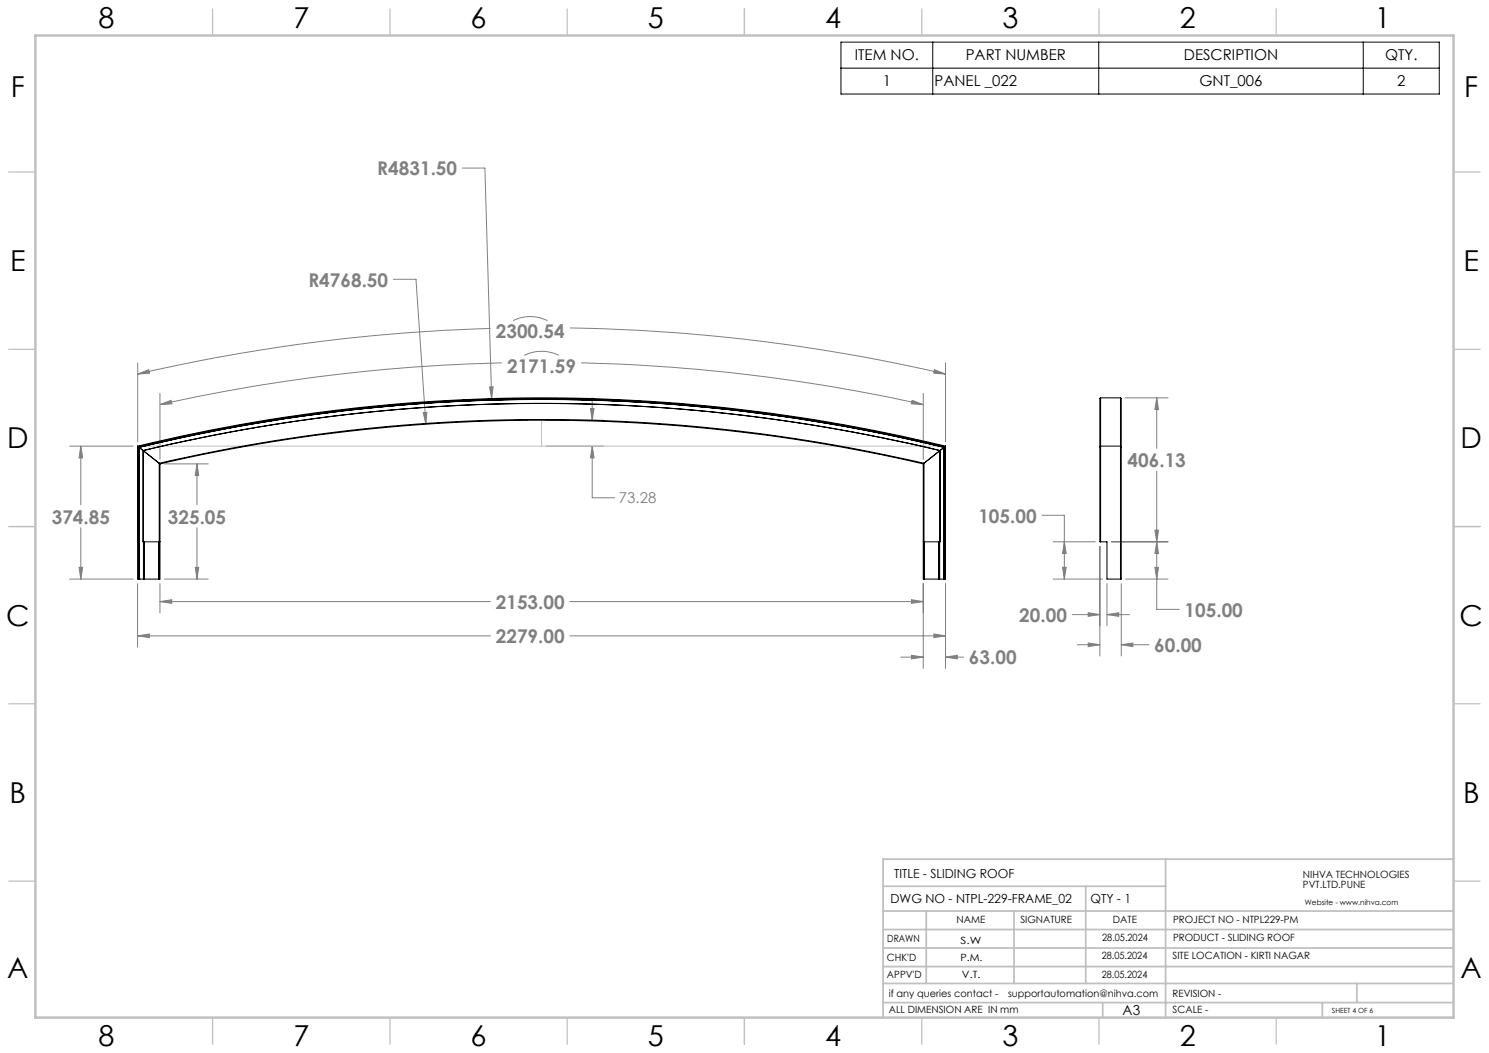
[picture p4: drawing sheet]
<svg xmlns="http://www.w3.org/2000/svg" width="420mm" height="297mm" viewBox="0 0 420 297" stroke-linecap="round" stroke-linejoin="round" font-family="sans-serif">
<g fill="none" stroke="#808080" stroke-width=".28">
<path d="M130.4 47.4h6.4l1.9 65M111 78.8h6.3l2.8 40.8M138.4 92.6a502 502 0 0 0-99.6 12.9M144.7 90.4a10.7 10.7 0 0 1 9.7 0M160.8 92.5a502.2 502.2 0 0 1 105.9 13M38.8 105.5l3.1-1.2 .3 1zM38.8 102.3v22.3M45.1 114.1l3.1-1.2 .3 1zM45.1 110.9v18.7M119.4 116.4l1-.1-.3 3.3zM138.1 109.1h1l-.4 3.3zM141.5 102.3a496.2 496.2 0 0 0-96.4 11.8"/>
<path d="M147.9 100.2a11 11 0 0 1 9.7 0M154 118.5h16.2M163.9 102.3a496.9 496.9 0 0 1 96.5 11.8M166.5 115.2h1.1l-.6 3.3zM167 112.2v6.3M257.3 112.9l3.1 1.2-3.3-.2zM260.4 110.9v18.7M263.6 104.3l3.1 1.2-3.3-.2zM266.7 102.3v22.3M317.3 112.2h12.2M326.3 112.2l.5 3.3h-1zM326.3 112.2v14.3"/>
<path d="M19.6 125.8h18M22.8 125.8l.5 3.3h-1zM22.8 125.8v16.6M46.4 130.8h12.3M55.6 130.8l.5 3.3h-1zM55.6 130.8v11.6M154 125.8h16.2M167 125.8l.6 3.3h-1.1zM167 125.8v14.6h6.4M326.3 132.9v39h6.3M22.8 148.8v14.5M55.6 148.8v14.5"/>
<path d="M293.9 145.3h6.3v18M297 152.8h12M300.2 152.8l.5 3.3h-1zM310.2 154.1v30.9M313.5 152.8h16M325.8 149.5h1l-.5 3.3zM326.3 152.8l.5 3.3h-1zM19.6 163.3h17.9M22.3 160h1l-.5 3.3zM38.8 179.3l3.3-.5v1zM38.8 164.6v17.9M38.8 179.3h99.6"/>
<path d="M45.1 169.7l3.3-.5v1zM45.1 164.6v8.3M45.1 169.7h93.3M46.4 163.3h12.3M55.1 160h1l-.5 3.3zM160.8 179.3h105.9M160.8 169.7h99.6M257.1 169.2l3.3 .5-3.3 .5zM260.4 164.6v23.9M263.4 178.8l3.3 .5-3.3 .5zM266.7 164.6v23.9M297 163.3h14"/>
<path d="M299.7 160h1l-.5 3.3zM302.4 173.4h7.8M307 172.8l3.2 .6-3.2 .4zM312.2 173.4l3.4-.6v1zM312.2 164.6v11.9M312.2 173.4h6.4M316.3 164.6v20.4M317.5 163.3h12M325.8 160h1l-.5 3.3zM254.1 185.3h6.3M257.1 184.8l3.3 .5-3.3 .5zM266.7 185.3l3.3-.5v1z"/>
<path d="M266.7 185.3h5.1M303.9 181.9h6.3M307 181.4l3.2 .5-3.2 .5zM316.3 181.9l3.2-.5v1zM316.3 181.9h7.8"/>
</g>
<path d="M237.2 11.9h168.8v14.6h-168.8zM237.2 19.2h168.8M263.1 11.9v14.6M309.9 11.9v14.6M384.5 11.9v14.6" fill="none" stroke="#000" stroke-width=".28"/>
<path d="M152.8 118.5v7.3M38.8 125.8h227.9" fill="none" stroke="#c0c0c0" stroke-width=".28"/>
<g fill="none" stroke="#c0c0c0" stroke-width=".35">
<path d="M60 2.5v7.5M110 2.5v7.5M160 2.5v7.5M210 2.5v7.5M260 2.5v7.5M310 2.5v7.5M360 2.5v7.5M2.5 48.5h7.5M410 48.5h7.5M2.5 98.5h7.5M410 98.5h7.5M2.5 148.5h7.5"/>
<path d="M410 148.5h7.5M2.5 198.5h7.5M410 198.5h7.5M2.5 248.5h7.5M410 248.5h7.5M60 287v7.5M110 287v7.5M160 287v7.5M210 287v7.5M260 287v7.5M310 287v7.5M360 287v7.5"/>
</g>
<g fill="none" stroke="#c0c0c0" stroke-width=".5">
<path d="M249.1 257h160.9M249.1 250h79.7M261.3 257v20.4M286 257v20.4M306.2 250v27.4M328.8 242.3v44.7M410 242.3h-160.9v44.7M249.1 272.6h160.9M249.1 267.4h160.9M249.1 262.2h160.9M249.1 277.4h160.9M382.7 277.4v5.4"/>
<path d="M249.1 282.8h160.9M311 282.8v4.2M373 282.8v4.2"/>
</g>
<path d="M10 10h400v277h-400z" fill="none" stroke="#c0c0c0" stroke-width=".7"/>
<g fill="#808080">
<path d="M167 125.8l.6 3.3h-1.1zM166.5 115.2h1.1l-.6 3.3z"/>
<path d="M38.8 179.3l3.3-.5v1zM263.4 178.8l3.3 .5-3.3 .5zM45.1 169.7l3.3-.5v1zM257.1 169.2l3.3 .5-3.3 .5zM22.3 160h1l-.5 3.3zM22.8 125.8l.5 3.3h-1zM55.1 160h1l-.5 3.3zM55.6 130.8l.5 3.3h-1zM138.1 109.1l.6 3.3 .4-3.3zM119.4 116.4l.7 3.2 .3-3.3zM263.6 104.3l3.1 1.2-3.3-.2zM38.8 105.5l3.1-1.2 .3 1zM257.3 112.9l3.1 1.2-3.3-.2zM45.1 114.1l3.1-1.2 .3 1zM257.1 184.8l3.3 .5-3.3 .5zM266.7 185.3l3.3-.5v1zM326.3 152.8l.5 3.3h-1zM325.8 160h1l-.5 3.3zM325.8 149.5h1l-.5 3.3zM326.3 112.2l.5 3.3h-1zM307 172.8l3.2 .6-3.2 .4zM312.2 173.4l3.4-.6v1zM307 181.4l3.2 .5-3.2 .5zM316.3 181.9l3.2-.5v1zM299.7 160h1l-.5 3.3zM300.2 152.8l.5 3.3h-1z"/>
</g>
<g fill="none" stroke="#000" stroke-width=".28">
<path d="M310.4 112.2l-.2 .2v13.6M310.4 112.2v13.6M310.4 112.2h5.7M316.1 112.2l.2 .2v13.6M316.1 112.2v13.6M39 126a483 483 0 0 1 227.5 0M39 126l-.2-.2v37.5h.4M39 126l.2 .1M39 126v26.8M39.2 126.1a482.7 482.7 0 0 1 227.1 0M39.2 126.1h.1M39.2 126.1v37.2"/>
<path d="M39.2 126.1l.1 .1M39.3 126.2a483.4 483.4 0 0 1 227 0M39.3 126.2l1.1 .9M39.3 126.2v37.1M40.4 127.1a481.6 481.6 0 0 1 224.8 0M40.4 127.1h.1M40.4 127.1v25.7M40.4 127.1a481.1 481.1 0 0 1 224.7 0M40.4 127.1l4.5 3.6M44.9 130.7a477 477 0 0 1 215.7 0M44.9 130.7l.2 .1M44.9 130.7v22.1"/>
<path d="M45.1 130.8a476.6 476.6 0 0 1 215.3 0M45.1 130.8v32.5h-4.6M260.4 130.8v32.5h.3M260.6 130.7l-.2 .1M260.6 130.7v22.1M265.1 127.1v25.7M265.1 127.1l-4.5 3.6M265.2 127.1l-.1 25.7M265.2 127.1h-.1M266.3 126.2l-1.1 .9M266.3 126.1v.1M266.3 126.1h.1"/>
<path d="M266.3 126.1v37.2v-37.1M266.5 126l-.2 .1M266.5 126v26.8M266.7 125.8l-.2 .2M266.7 125.8a482.6 482.6 0 0 0-227.9 .1l.2 .1M266.7 125.8v37.5h-1.9M310.2 126v26.8h.2M310.4 125.8l-.2 .2M310.4 125.8h5.7M310.4 125.8v27M316.1 125.8l.2 .2M316.1 125.8v37.5"/>
<path d="M316.3 126v37.3h-.2M38.8 152.8h.2M39 152.8h.2M39.2 152.8h.1M40.4 152.8h4.5M40.5 152.8v10.5M40.7 152.8v10.5v-10.5M44.8 152.8v10.5M44.9 152.8h.2M260.4 152.8h.2M260.6 152.8h4.5M260.7 152.8v10.5"/>
<path d="M260.8 152.8v10.5M264.8 152.8v10.5M265 152.8v10.5v-10.5M266.3 152.8h.1M266.3 152.8h.2M266.5 152.8h.2M310.4 152.8h1.8v10.5h3.9M39.2 163.3h.1M39.3 163.3h1.2M40.5 163.3h.1M44.8 163.3h.1M260.7 163.3h.1"/>
<path d="M260.8 163.3h4M264.8 163.3h.1"/>
</g>
<g font-size="8.1">
<text x="27.8" y="8">8</text>
<text x="82.8" y="8">7</text>
<text x="132.8" y="8">6</text>
<text x="182.8" y="8">5</text>
<text x="232.8" y="8">4</text>
<text x="282.8" y="8">3</text>
<text x="332.8" y="8">2</text>
<text x="387.8" y="8">1</text>
<text x="3" y="27.2">F</text>
<text x="413" y="27.2">F</text>
<text x="2.8" y="76.5">E</text>
<text x="412.8" y="76.5">E</text>
<text x="2" y="126.5">D</text>
<text x="412" y="126.5">D</text>
<text x="1.7" y="176.5">C</text>
<text x="411.7" y="176.5">C</text>
<text x="2.7" y="226.5">B</text>
<text x="412.7" y="226.5">B</text>
<text x="2" y="275.7">A</text>
<text x="412" y="275.7">A</text>
<text x="27.8" y="295">8</text>
<text x="82.8" y="295">7</text>
<text x="132.8" y="295">6</text>
<text x="182.8" y="295">5</text>
<text x="232.8" y="295">4</text>
<text x="282.8" y="295">3</text>
<text x="332.8" y="295">2</text>
<text x="387.8" y="295">1</text>
</g>
<g font-size="5.3" fill="#808080">
<text x="106.4" y="49.5">R4831.50</text>
<text x="87" y="80.8">R4768.50</text>
<text x="139.9" y="95.4">2300.54</text>
<text x="143" y="105.2">2171.59</text>
<text x="318.1" y="131.8">406.13</text>
<text x="14.6" y="147.7">374.85</text>
<text x="47.4" y="147.7">325.05</text>
<text x="276" y="147.4">105.00</text>
<text x="139.9" y="171.7">2153.00</text>
<text x="334.1" y="173.9">105.00</text>
<text x="287.5" y="175.4">20.00</text>
<text x="139.9" y="181.4">2279.00</text>
<text x="325.6" y="183.9">60.00</text>
<text x="273.3" y="187.4">63.00</text>
</g>
<g font-size="4.2">
<text x="241.1" y="17.1">ITEM NO.</text>
<text x="272.4" y="17.1">PART NUMBER</text>
<text x="334" y="17.1">DESCRIPTION</text>
<text x="390.7" y="17.1">QTY.</text>
<text x="249" y="24.4">1</text>
<text x="263.6" y="24.4">PANEL _022</text>
<text x="338.4" y="24.4">GNT_006</text>
<text x="394.1" y="24.4">2</text>
</g>
<text font-size="4.2" fill="#808080" x="174.6" y="142">73.28</text>
<text font-size="3.9" x="316.7" y="286.4">A3</text>
<g font-size="3.5">
<text x="252.2" y="247.7">TITLE - SLIDING ROOF</text>
<text x="251.2" y="254.8">DWG NO - NTPL-229-FRAME_02</text>
<text x="307.6" y="254.8">QTY - 1</text>
</g>
<g font-size="2.8">
<text x="367.5" y="247.7">NIHVA TECHNOLOGIES</text>
<text x="367.5" y="250.5">PVT.LTD.PUNE</text>
<text x="269.8" y="260.4">NAME</text>
<text x="287.8" y="260.4">SIGNATURE</text>
<text x="313.9" y="260.5">DATE</text>
<text x="330.9" y="260.5">PROJECT NO - NTPL229-PM</text>
<text x="250.3" y="265.7">DRAWN</text>
<text x="270.9" y="266.1">S.W</text>
<text x="310.9" y="265.5">28.05.2024</text>
<text x="330.9" y="265.5">PRODUCT - SLIDING ROOF</text>
<text x="250.2" y="271.1">CHK'D</text>
<text x="250.2" y="275.8">APPV'D</text>
<text x="270.9" y="271.1">P.M.</text>
<text x="271.3" y="275.8">V.T.</text>
<text x="310.8" y="270.6">28.05.2024</text>
<text x="310.8" y="275.8">28.05.2024</text>
<text x="330.7" y="270.6">SITE LOCATION - KIRTI NAGAR</text>
<text x="250.7" y="281.1">if any queries contact -</text>
<text x="284.3" y="281.1">supportautomation@nihva.com</text>
<text x="330.7" y="281.1">REVISION -</text>
<text x="250.7" y="285.6">ALL DIMENSION ARE IN mm</text>
<text x="330.7" y="285.6">SCALE -</text>
</g>
<text font-size="2.1" x="368.1" y="255.1">Website - www.nihva.com</text>
<text font-size="2" x="375.7" y="285.6">SHEET 4 OF 6</text>
</svg>
